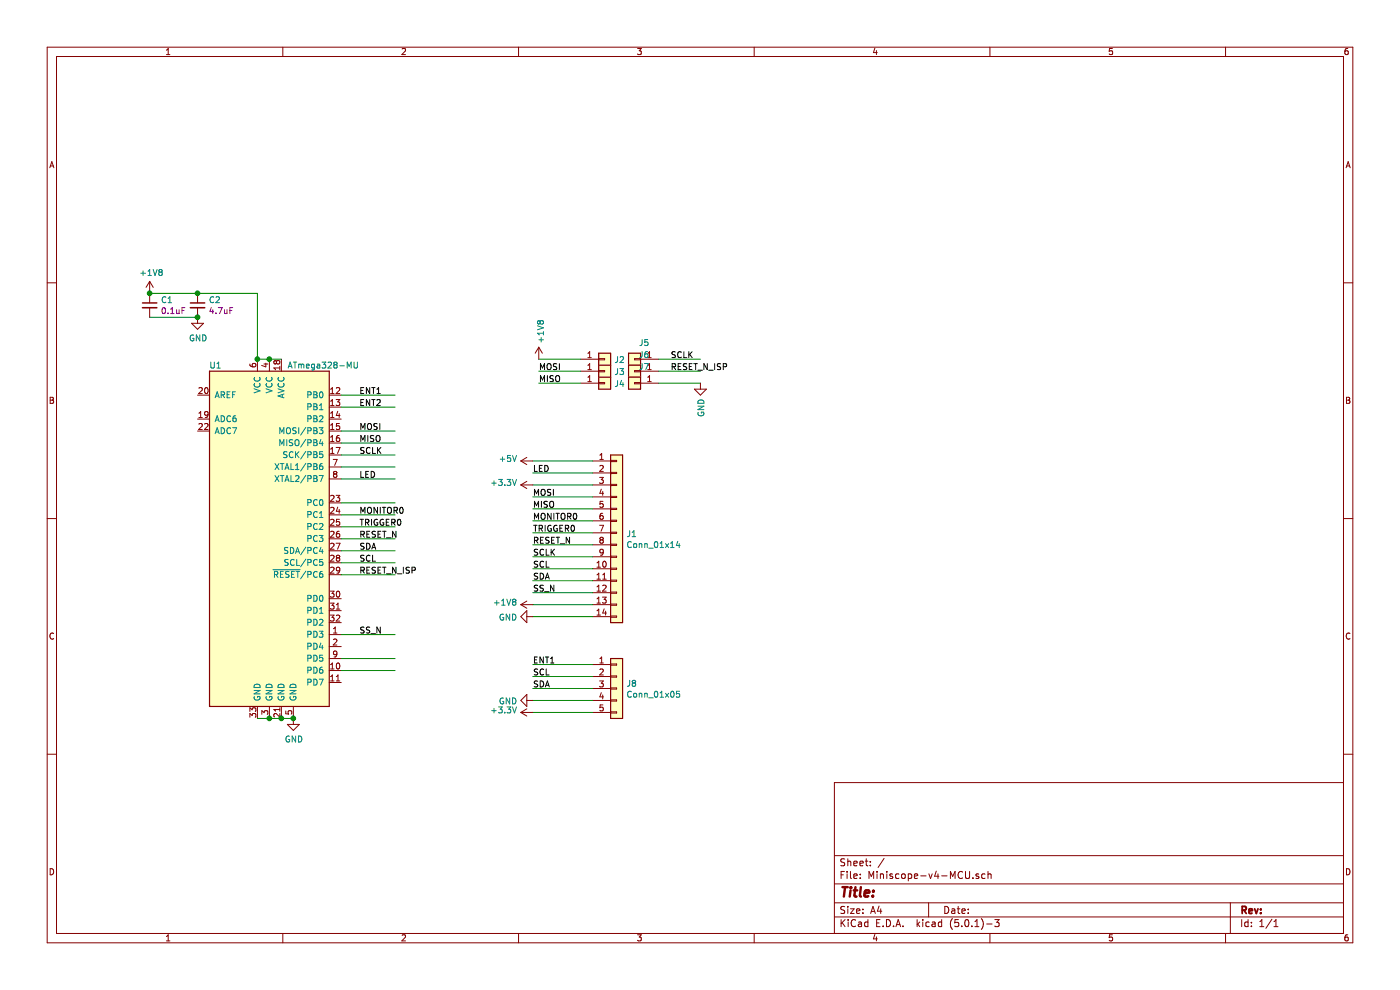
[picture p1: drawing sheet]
EESchema Schematic File Version 4
LIBS:Miniscope-v4-MCU-cache
EELAYER 26 0
EELAYER END
$Descr A4 11693 8268
encoding utf-8
Sheet 1 1
Title ""
Date ""
Rev ""
Comp ""
Comment1 ""
Comment2 ""
Comment3 ""
Comment4 ""
$EndDescr
$Comp
L .MCU:ATmega328-MU U1
U 1 1
P 2250 4500
F 0 "U1" H 1800 5950 50  0000 C CNN
F 1 "ATmega328-MU" H 2700 5950 50  0000 C CNN
F 2 ".Package_QFN:QFN_33_P50_500X500X80L40X24T310L" H 2250 2650 50  0001 C CNN
F 3 "http://ww1.microchip.com/downloads/en/DeviceDoc/40001906C.pdf" H 2250 4500 50  0001 C CNN
	1    2250 4500
	1    0    0    -1  
$EndComp
$Comp
L Connector_Generic:Conn_01x14 J1
U 1 1
P 5150 4450
F 0 "J1" H 5230 4442 50  0000 L CNN
F 1 "Conn_01x14" H 5230 4351 50  0000 L CNN
F 2 ".Connector:B2B_Flex_14_Single_Row_200x1000_Pad_400P" H 5150 4450 50  0001 C CNN
F 3 "~" H 5150 4450 50  0001 C CNN
	1    5150 4450
	1    0    0    -1  
$EndComp
$Comp
L .Capacitor:GRM155R60J475ME87D C2
U 1 1
P 1650 2550
F 0 "C2" H 1742 2596 50  0000 L CNN
F 1 "GRM155R60J475ME87D" H 1260 2720 50  0001 L CNN
F 2 ".Capacitor:C_0402_1005Metric_L" H 1760 2820 50  0001 C CNN
F 3 "" H 1660 2620 50  0001 C CNN
F 4 "4.7uF" H 1742 2505 50  0000 L CNN "Note"
F 5 "0402" H 1760 2370 50  0001 C CNN "Size"
	1    1650 2550
	1    0    0    -1  
$EndComp
$Comp
L power:GND #PWR0101
U 1 1
P 2450 6000
F 0 "#PWR0101" H 2450 5750 50  0001 C CNN
F 1 "GND" H 2455 5827 50  0000 C CNN
F 2 "" H 2450 6000 50  0001 C CNN
F 3 "" H 2450 6000 50  0001 C CNN
	1    2450 6000
	1    0    0    -1  
$EndComp
$Comp
L power:+1V8 #PWR0102
U 1 1
P 1250 2450
F 0 "#PWR0102" H 1250 2300 50  0001 C CNN
F 1 "+1V8" H 1265 2623 50  0000 C CNN
F 2 "" H 1250 2450 50  0001 C CNN
F 3 "" H 1250 2450 50  0001 C CNN
	1    1250 2450
	1    0    0    -1  
$EndComp
Wire Wire Line
	2350 3000 2250 3000
Wire Wire Line
	2150 3000 2150 2450
Wire Wire Line
	2150 2450 1650 2450
Connection ~ 2150 3000
Connection ~ 2250 3000
Wire Wire Line
	2250 3000 2150 3000
Connection ~ 1650 2450
Wire Wire Line
	1650 2450 1250 2450
Wire Wire Line
	1650 2650 1250 2650
Wire Wire Line
	2150 6000 2250 6000
Connection ~ 2250 6000
Wire Wire Line
	2250 6000 2350 6000
Connection ~ 2350 6000
Wire Wire Line
	2350 6000 2450 6000
Connection ~ 2450 6000
$Comp
L power:GND #PWR0103
U 1 1
P 1650 2650
F 0 "#PWR0103" H 1650 2400 50  0001 C CNN
F 1 "GND" H 1655 2477 50  0000 C CNN
F 2 "" H 1650 2650 50  0001 C CNN
F 3 "" H 1650 2650 50  0001 C CNN
	1    1650 2650
	1    0    0    -1  
$EndComp
Connection ~ 1650 2650
Wire Wire Line
	2850 3300 3300 3300
Wire Wire Line
	2850 3400 3300 3400
Wire Wire Line
	2850 3600 3300 3600
Wire Wire Line
	2850 3700 3300 3700
Wire Wire Line
	2850 3800 3300 3800
Wire Wire Line
	2850 3900 3300 3900
Wire Wire Line
	2850 4000 3300 4000
Wire Wire Line
	2850 4200 3300 4200
Wire Wire Line
	2850 4300 3300 4300
Wire Wire Line
	2850 4400 3300 4400
Wire Wire Line
	2850 4500 3300 4500
Wire Wire Line
	2850 4600 3300 4600
Wire Wire Line
	2850 4700 3300 4700
Wire Wire Line
	2850 4800 3300 4800
Wire Wire Line
	2850 5300 3300 5300
Wire Wire Line
	2850 5500 3300 5500
Wire Wire Line
	2850 5600 3300 5600
Wire Wire Line
	4950 3850 4450 3850
Wire Wire Line
	4950 3950 4450 3950
Wire Wire Line
	4950 4050 4450 4050
Wire Wire Line
	4950 4150 4450 4150
Wire Wire Line
	4950 4250 4450 4250
Wire Wire Line
	4950 4350 4450 4350
Wire Wire Line
	4950 4450 4450 4450
Wire Wire Line
	4950 4550 4450 4550
Wire Wire Line
	4950 4650 4450 4650
Wire Wire Line
	4950 4750 4450 4750
Wire Wire Line
	4950 4850 4450 4850
Wire Wire Line
	4950 4950 4450 4950
Wire Wire Line
	4950 5050 4450 5050
Wire Wire Line
	4950 5150 4450 5150
Text Label 4450 3950 0    50   ~ 0
LED
Text Label 4450 4150 0    50   ~ 0
MOSI
Text Label 4450 4250 0    50   ~ 0
MISO
Text Label 4450 4350 0    50   ~ 0
MONITOR0
Text Label 4450 4450 0    50   ~ 0
TRIGGER0
Text Label 4450 4550 0    50   ~ 0
RESET_N
Text Label 4450 4650 0    50   ~ 0
SCLK
Text Label 4450 4750 0    50   ~ 0
SCL
Text Label 4450 4850 0    50   ~ 0
SDA
Text Label 4450 4950 0    50   ~ 0
SS_N
$Comp
L power:+1V8 #PWR0104
U 1 1
P 4450 5050
F 0 "#PWR0104" H 4450 4900 50  0001 C CNN
F 1 "+1V8" V 4465 5178 50  0000 L CNN
F 2 "" H 4450 5050 50  0001 C CNN
F 3 "" H 4450 5050 50  0001 C CNN
	1    4450 5050
	0    -1   -1   0   
$EndComp
$Comp
L power:GND #PWR0105
U 1 1
P 4450 5150
F 0 "#PWR0105" H 4450 4900 50  0001 C CNN
F 1 "GND" V 4455 5022 50  0000 R CNN
F 2 "" H 4450 5150 50  0001 C CNN
F 3 "" H 4450 5150 50  0001 C CNN
	1    4450 5150
	0    1    1    0   
$EndComp
$Comp
L power:+3.3V #PWR0106
U 1 1
P 4450 4050
F 0 "#PWR0106" H 4450 3900 50  0001 C CNN
F 1 "+3.3V" V 4465 4178 50  0000 L CNN
F 2 "" H 4450 4050 50  0001 C CNN
F 3 "" H 4450 4050 50  0001 C CNN
	1    4450 4050
	0    -1   -1   0   
$EndComp
$Comp
L power:+5V #PWR0107
U 1 1
P 4450 3850
F 0 "#PWR0107" H 4450 3700 50  0001 C CNN
F 1 "+5V" V 4465 3978 50  0000 L CNN
F 2 "" H 4450 3850 50  0001 C CNN
F 3 "" H 4450 3850 50  0001 C CNN
	1    4450 3850
	0    -1   -1   0   
$EndComp
Text Label 3000 4000 0    50   ~ 0
LED
Text Label 3000 3600 0    50   ~ 0
MOSI
Text Label 3000 3700 0    50   ~ 0
MISO
Text Label 3000 3800 0    50   ~ 0
SCLK
Text Label 3000 4700 0    50   ~ 0
SCL
Text Label 3000 4600 0    50   ~ 0
SDA
Text Label 3000 5300 0    50   ~ 0
SS_N
Text Label 3000 4300 0    50   ~ 0
MONITOR0
Text Label 3000 4400 0    50   ~ 0
TRIGGER0
Text Label 3000 4500 0    50   ~ 0
RESET_N
Text Label 3000 4800 0    50   ~ 0
RESET_N_ISP
Text Label 3000 3300 0    50   ~ 0
ENT1
Text Label 3000 3400 0    50   ~ 0
ENT2
$Comp
L .Connector:Conn_01x01 J4
U 1 1
P 5050 3200
F 0 "J4" H 5129 3196 50  0000 L CNN
F 1 "Conn_01x01" H 5130 3151 50  0001 L CNN
F 2 ".Connector:Conn_1x1_700_Circular_Pad" H 5050 3200 50  0001 C CNN
F 3 "~" H 5050 3200 50  0001 C CNN
	1    5050 3200
	1    0    0    -1  
$EndComp
$Comp
L .Connector:Conn_01x01 J3
U 1 1
P 5050 3100
F 0 "J3" H 5129 3096 50  0000 L CNN
F 1 "Conn_01x01" H 5130 3051 50  0001 L CNN
F 2 ".Connector:Conn_1x1_700_Circular_Pad" H 5050 3100 50  0001 C CNN
F 3 "~" H 5050 3100 50  0001 C CNN
	1    5050 3100
	1    0    0    -1  
$EndComp
$Comp
L .Connector:Conn_01x01 J2
U 1 1
P 5050 3000
F 0 "J2" H 5129 2996 50  0000 L CNN
F 1 "Conn_01x01" H 5130 2951 50  0001 L CNN
F 2 ".Connector:Conn_1x1_700_Circular_Pad" H 5050 3000 50  0001 C CNN
F 3 "~" H 5050 3000 50  0001 C CNN
	1    5050 3000
	1    0    0    -1  
$EndComp
$Comp
L .Connector:Conn_01x01 J5
U 1 1
P 5300 3000
F 0 "J5" H 5220 2867 50  0000 C CNN
F 1 "Conn_01x01" H 5380 2951 50  0001 L CNN
F 2 ".Connector:Conn_1x1_700_Circular_Pad" H 5300 3000 50  0001 C CNN
F 3 "~" H 5300 3000 50  0001 C CNN
	1    5300 3000
	-1   0    0    1   
$EndComp
$Comp
L .Connector:Conn_01x01 J6
U 1 1
P 5300 3100
F 0 "J6" H 5220 2967 50  0000 C CNN
F 1 "Conn_01x01" H 5380 3051 50  0001 L CNN
F 2 ".Connector:Conn_1x1_700_Circular_Pad" H 5300 3100 50  0001 C CNN
F 3 "~" H 5300 3100 50  0001 C CNN
	1    5300 3100
	-1   0    0    1   
$EndComp
$Comp
L .Connector:Conn_01x01 J7
U 1 1
P 5300 3200
F 0 "J7" H 5220 3067 50  0000 C CNN
F 1 "Conn_01x01" H 5380 3151 50  0001 L CNN
F 2 ".Connector:Conn_1x1_700_Circular_Pad" H 5300 3200 50  0001 C CNN
F 3 "~" H 5300 3200 50  0001 C CNN
	1    5300 3200
	-1   0    0    1   
$EndComp
Wire Wire Line
	4850 3000 4500 3000
Wire Wire Line
	4850 3100 4500 3100
Wire Wire Line
	4850 3200 4500 3200
Wire Wire Line
	5500 3000 5850 3000
Wire Wire Line
	5500 3100 5850 3100
Wire Wire Line
	5500 3200 5850 3200
$Comp
L power:GND #PWR02
U 1 1
P 5850 3200
F 0 "#PWR02" H 5850 2950 50  0001 C CNN
F 1 "GND" V 5855 3072 50  0000 R CNN
F 2 "" H 5850 3200 50  0001 C CNN
F 3 "" H 5850 3200 50  0001 C CNN
	1    5850 3200
	1    0    0    -1  
$EndComp
$Comp
L power:+1V8 #PWR01
U 1 1
P 4500 3000
F 0 "#PWR01" H 4500 2850 50  0001 C CNN
F 1 "+1V8" V 4515 3128 50  0000 L CNN
F 2 "" H 4500 3000 50  0001 C CNN
F 3 "" H 4500 3000 50  0001 C CNN
	1    4500 3000
	1    0    0    -1  
$EndComp
Text Label 4500 3100 0    50   ~ 0
MOSI
Text Label 4500 3200 0    50   ~ 0
MISO
Text Label 5600 3000 0    50   ~ 0
SCLK
Text Label 5600 3100 0    50   ~ 0
RESET_N_ISP
$Comp
L Connector_Generic:Conn_01x05 J8
U 1 1
P 5150 5750
F 0 "J8" H 5230 5792 50  0000 L CNN
F 1 "Conn_01x05" H 5230 5701 50  0000 L CNN
F 2 ".Connector:B2B_Flex_05_Dual_Row_38milx24mil_Pad_20mil" H 5150 5750 50  0001 C CNN
F 3 "~" H 5150 5750 50  0001 C CNN
	1    5150 5750
	1    0    0    -1  
$EndComp
Wire Wire Line
	4950 5550 4450 5550
Wire Wire Line
	4950 5650 4450 5650
Wire Wire Line
	4950 5750 4450 5750
Wire Wire Line
	4950 5850 4450 5850
Wire Wire Line
	4950 5950 4450 5950
Text Label 4450 5550 0    50   ~ 0
ENT1
Text Label 4450 5650 0    50   ~ 0
SCL
Text Label 4450 5750 0    50   ~ 0
SDA
$Comp
L power:GND #PWR03
U 1 1
P 4450 5850
F 0 "#PWR03" H 4450 5600 50  0001 C CNN
F 1 "GND" V 4455 5722 50  0000 R CNN
F 2 "" H 4450 5850 50  0001 C CNN
F 3 "" H 4450 5850 50  0001 C CNN
	1    4450 5850
	0    1    1    0   
$EndComp
$Comp
L power:+3.3V #PWR04
U 1 1
P 4450 5950
F 0 "#PWR04" H 4450 5800 50  0001 C CNN
F 1 "+3.3V" V 4465 6078 50  0000 L CNN
F 2 "" H 4450 5950 50  0001 C CNN
F 3 "" H 4450 5950 50  0001 C CNN
	1    4450 5950
	0    -1   -1   0   
$EndComp
$Comp
L .Capacitor:GRM155R71A104JA01D C1
U 1 1
P 1250 2550
F 0 "C1" H 1342 2596 50  0000 L CNN
F 1 "GRM155R71A104JA01D" H 860 2720 50  0001 L CNN
F 2 ".Capacitor:C_0402_1005Metric_L" H 1310 2820 50  0001 C CNN
F 3 "http://search.murata.co.jp/Ceramy/image/img/A01X/G101/ENG/GRM033R61A104ME15-01.pdf" H 1260 2620 50  0001 C CNN
F 4 "0.1uF" H 1342 2505 50  0000 L CNN "Note"
F 5 "0402" H 1360 2370 50  0001 C CNN "Size"
	1    1250 2550
	1    0    0    -1  
$EndComp
Connection ~ 1250 2450
$EndSCHEMATC
